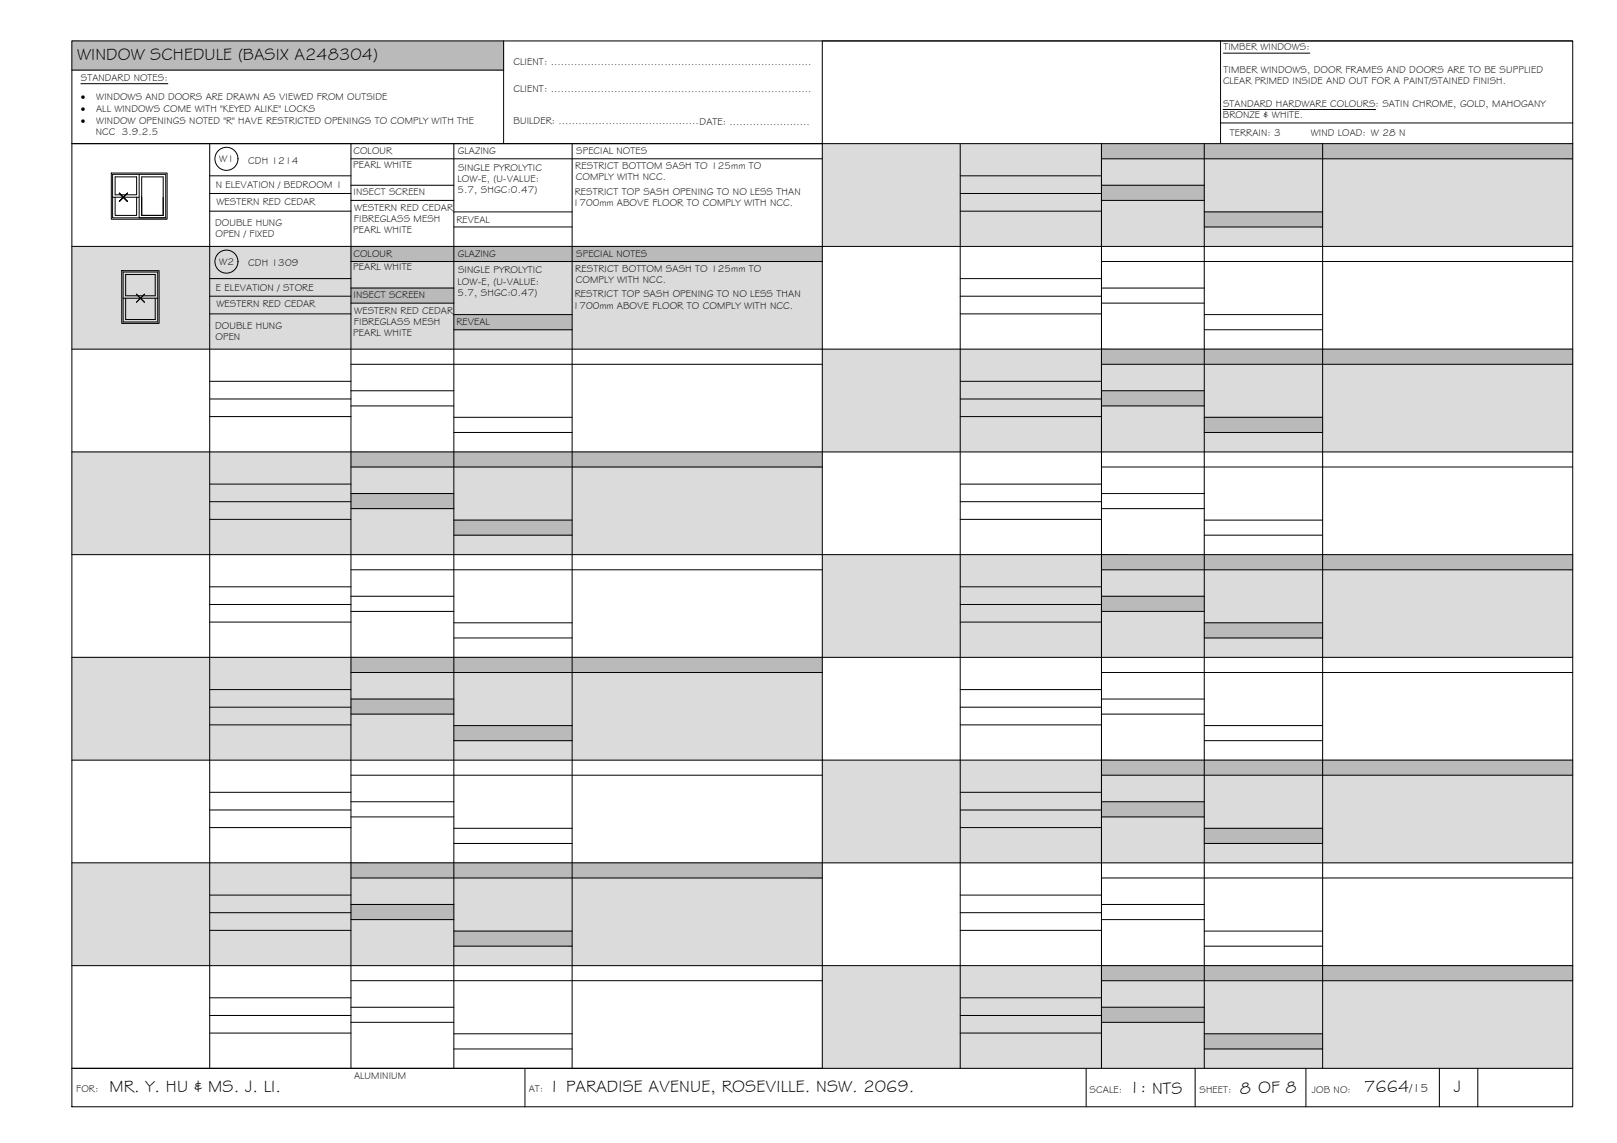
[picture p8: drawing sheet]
<svg xmlns="http://www.w3.org/2000/svg" width="420mm" height="297mm" viewBox="0 0 420 297" stroke-linecap="round" stroke-linejoin="round" font-family="sans-serif">
<!-- layer: WINDOW SCHEDULE HATCH -->
<g fill="#dbdbdb" stroke="#dbdbdb" stroke-width=".26">
<path d="M213.7 37.3l195 26.7v-26.7zM213.7 37.3l195 26.7h-195z"/>
<path d="M18.7 64l195 26.7v-26.7zM18.7 64l195 26.7h-195z"/>
<path d="M213.7 90.7l195 26.7v-26.7zM213.7 90.7l195 26.7h-195z"/>
<path d="M18.7 117.4l195 26.7v-26.7zM18.7 117.4l195 26.7h-195z"/>
<path d="M213.7 144.1l195 26.7v-26.7zM213.7 144.1l195 26.7h-195z"/>
<path d="M18.7 170.8l195 26.7v-26.7zM18.7 170.8l195 26.7h-195z"/>
<path d="M213.7 197.5l195 26.7v-26.7zM213.7 197.5l195 26.7h-195z"/>
<path d="M18.7 224.2l195 26.7v-26.7zM18.7 224.2l195 26.7h-195z"/>
<path d="M213.7 250.9l195 26.7v-26.7zM213.7 250.9l195 26.7h-195z"/>
</g>
<g fill="#bababa" stroke="#bababa" stroke-width=".26">
<path d="M18.7 10.6l112.2 7.6v-7.6zM18.7 10.6l112.2 7.6h-112.2z"/>
<path d="M286.2 37.3l122.5 4v-4zM286.2 37.3l122.5 4h-122.5z"/>
<path d="M286.2 48.1l26.7 4v-4zM286.2 48.1l26.7 4h-26.7z"/>
<path d="M312.9 55.1l30.8 3.9v-3.9zM312.9 55.1l30.8 3.9h-30.8z"/>
<path d="M91.2 64l122.5 4v-4zM91.2 64l122.5 4h-122.5z"/>
<path d="M91.2 74.9l26.7 3.9v-3.9zM91.2 74.9l26.7 3.9h-26.7z"/>
<path d="M117.9 81.8l30.8 3.9v-3.9zM117.9 81.8l30.8 3.9h-30.8z"/>
<path d="M286.2 90.7l122.5 4v-4zM286.2 90.7l122.5 4h-122.5z"/>
<path d="M286.2 101.6l26.7 3.9v-3.9zM286.2 101.6l26.7 3.9h-26.7z"/>
<path d="M312.9 108.5l30.8 3.9v-3.9zM312.9 108.5l30.8 3.9h-30.8z"/>
<path d="M91.2 117.4l122.5 4v-4zM91.2 117.4l122.5 4h-122.5z"/>
<path d="M91.2 128.3l26.7 3.9v-3.9zM91.2 128.3l26.7 3.9h-26.7z"/>
<path d="M117.9 135.2l30.8 3.9v-3.9zM117.9 135.2l30.8 3.9h-30.8z"/>
<path d="M286.2 144.1l122.5 4v-4zM286.2 144.1l122.5 4h-122.5z"/>
<path d="M286.2 155l26.7 3.9v-3.9zM286.2 155l26.7 3.9h-26.7z"/>
<path d="M312.9 161.9l30.8 3.9v-3.9zM312.9 161.9l30.8 3.9h-30.8z"/>
<path d="M91.2 170.8l122.5 4v-4zM91.2 170.8l122.5 4h-122.5z"/>
<path d="M91.2 181.6l26.7 4v-4zM91.2 181.6l26.7 4h-26.7z"/>
<path d="M117.9 188.6l30.8 3.9v-3.9zM117.9 188.6l30.8 3.9h-30.8z"/>
<path d="M286.2 197.5l122.5 4v-4zM286.2 197.5l122.5 4h-122.5z"/>
<path d="M286.2 208.4l26.7 3.9v-3.9zM286.2 208.4l26.7 3.9h-26.7z"/>
<path d="M312.9 215.3l30.8 3.9v-3.9zM312.9 215.3l30.8 3.9h-30.8z"/>
<path d="M91.2 224.2l122.5 4v-4zM91.2 224.2l122.5 4h-122.5z"/>
<path d="M91.2 235l26.7 4v-4zM91.2 235l26.7 4h-26.7z"/>
<path d="M117.9 242l30.8 3.9v-3.9zM117.9 242l30.8 3.9h-30.8z"/>
<path d="M286.2 250.9l122.5 4v-4zM286.2 250.9l122.5 4h-122.5z"/>
<path d="M286.2 261.8l26.7 3.9v-3.9zM286.2 261.8l26.7 3.9h-26.7z"/>
<path d="M312.9 268.7l30.8 3.9v-3.9zM312.9 268.7l30.8 3.9h-30.8z"/>
</g>
<!-- layer: BORDER -->
<g fill="none" stroke="#000" stroke-width=".26">
<path d="M18.7 10.6h390v277h-390zM18.7 18.2h112.2M130.9 10.6v26.7M317.1 10.6v26.7M408.7 10.6h-195v267M18.7 37.3h390M54.5 37.3v240.3M91.2 37.3v240.3M117.9 37.3v240.3M148.7 37.3v240.3M249.5 37.3v240.3M286.2 37.3v240.3"/>
<path d="M312.9 37.3v240.3M317.1 32h91.6M343.7 37.3v240.3M54.5 45.7h36.7M54.5 50.3h36.7M54.5 54.9h36.7M91.2 41.3h122.5M91.2 48.1h26.7M91.2 52.1h26.7M117.9 55.1h30.8M117.9 59h30.8M249.5 45.7h36.7"/>
<path d="M249.5 50.3h36.7M249.5 54.9h36.7M286.2 41.3h122.5M286.2 48.1h26.7M286.2 52.1h26.7M312.9 55.1h30.8M312.9 59h30.8M18.7 64h390M54.5 72.4h36.7M54.5 77h36.7M91.2 68h122.5M91.2 74.9h26.7"/>
<path d="M91.2 78.8h26.7M249.5 72.4h36.7M249.5 77h36.7M286.2 68h122.5M286.2 74.9h26.7M286.2 78.8h26.7M18.7 90.7h390M54.5 81.6h36.7M54.5 99.1h36.7M91.2 94.7h122.5M117.9 81.8h30.8M117.9 85.7h30.8"/>
<path d="M249.5 81.6h36.7M249.5 99.1h36.7M286.2 94.7h122.5M312.9 81.8h30.8M312.9 85.7h30.8M18.7 117.4h390M54.5 103.7h36.7M54.5 108.3h36.7M91.2 101.6h26.7M91.2 105.5h26.7M117.9 108.5h30.8M117.9 112.4h30.8"/>
<path d="M249.5 103.7h36.7M249.5 108.3h36.7M286.2 101.6h26.7M286.2 105.5h26.7M312.9 108.5h30.8M312.9 112.4h30.8M54.5 125.8h36.7M54.5 130.4h36.7M54.5 135h36.7M91.2 121.4h122.5M91.2 128.3h26.7M91.2 132.2h26.7"/>
<path d="M117.9 135.2h30.8M117.9 139.1h30.8M249.5 125.8h36.7M249.5 130.4h36.7M249.5 135h36.7M286.2 121.4h122.5M286.2 128.3h26.7M286.2 132.2h26.7M312.9 135.2h30.8M312.9 139.1h30.8M18.7 144.1h390M54.5 152.5h36.7"/>
<path d="M54.5 157.1h36.7M91.2 148.1h122.5M91.2 155h26.7M91.2 158.9h26.7M249.5 152.5h36.7M249.5 157.1h36.7M286.2 148.1h122.5M286.2 155h26.7M286.2 158.9h26.7M18.7 170.8h390M54.5 161.7h36.7M54.5 179.2h36.7"/>
<path d="M91.2 174.8h122.5M117.9 161.9h30.8M117.9 165.8h30.8M249.5 161.7h36.7M249.5 179.2h36.7M286.2 174.8h122.5M312.9 161.9h30.8M312.9 165.8h30.8M18.7 197.5h390M54.5 183.8h36.7M54.5 188.4h36.7M91.2 181.7h26.7"/>
<path d="M91.2 185.6h26.7M117.9 188.6h30.8M117.9 192.5h30.8M249.5 183.8h36.7M249.5 188.4h36.7M286.2 181.7h26.7M286.2 185.6h26.7M312.9 188.6h30.8M312.9 192.5h30.8M54.5 205.9h36.7M54.5 210.5h36.7M54.5 215.1h36.7"/>
<path d="M91.2 201.5h122.5M91.2 208.4h26.7M91.2 212.3h26.7M117.9 215.3h30.8M117.9 219.2h30.8M249.5 205.9h36.7M249.5 210.5h36.7M249.5 215.1h36.7M286.2 201.5h122.5M286.2 208.4h26.7M286.2 212.3h26.7M312.9 215.3h30.8"/>
<path d="M312.9 219.2h30.8M18.7 224.2h390M54.5 232.6h36.7M54.5 237.2h36.7M91.2 228.2h122.5M91.2 235h26.7M91.2 239h26.7M249.5 232.6h36.7M249.5 237.2h36.7M286.2 228.2h122.5M286.2 235h26.7M286.2 239h26.7"/>
<path d="M18.7 250.9h390M54.5 241.8h36.7M54.5 259.3h36.7M91.2 254.9h122.5M117.9 242h30.8M117.9 245.9h30.8M249.5 241.8h36.7M249.5 259.3h36.7M286.2 254.9h122.5M312.9 242h30.8M312.9 245.9h30.8M18.7 277.6h390"/>
<path d="M54.5 263.9h36.7M54.5 268.5h36.7M91.2 261.8h26.7M91.2 265.7h26.7M117.9 268.7h30.8M117.9 272.6h30.8M136.4 277.6v10M249.5 263.9h36.7M249.5 268.5h36.7M282.2 277.6v10M286.2 261.8h26.7M286.2 265.7h26.7"/>
<path d="M310.5 277.6v10M312.9 268.7h30.8M312.9 272.6h30.8M339.3 277.6v10M374 277.6v10M384 277.6v10"/>
</g>
<!-- layer: TEXT -->
<path d="M317.9 13.8h22.4M21 21.8h22.6M317.8 28.5h39.6" fill="none" stroke="#000" stroke-width=".26"/>
<!-- layer: WINDOWS -->
<g fill="none" stroke="#000" stroke-width=".26">
<path d="M29.3 45.3h13.8v11.3h-13.8zM29.3 51.3h6.9M29.9 51.3v4.7h5.6v-4.7M29.9 46h5.6v4.6h-5.6zM31 50.2l2.1 2.1M33.1 50.2l-2.1 2.1 2.1-2.1M33.1 50.2l-2.1 2.1M36.2 45.3v11.3h6.9M36.8 51.3v4.7v-10h5.6v10h-5.6h5.6v-4.7M32 70.7h9v13h-9zM32 77.5h9M32.6 71.3h7.7v5.6h-7.7z"/>
<path d="M32.6 77.5v5.5h7.7v-5.5M35.4 76.4l2.2 2.2M37.6 76.4l-2.2 2.2"/>
<circle cx="58.8" cy="41.3" r="3"/>
<circle cx="58.8" cy="68" r="3"/>
</g>
<!-- layer: NEWWORK -->
<path d="M28.9 45h14.5v12h-14.5zM31.6 70.3h9.7v13.7h-9.7z" fill="none" stroke="#000" stroke-width=".26"/>
<g font-size="4.5">
<text x="20" y="15.6">WINDOW SCHEDULE (BASIX A248304)</text>
<text x="28.5" y="283.7">MR. Y. HU &amp; MS. J. LI.</text>
<text x="142.6" y="283.7">1 PARADISE AVENUE, ROSEVILLE. NSW. 2069.</text>
<text x="293.4" y="284">1: NTS</text>
<text x="322.2" y="284.2">8 OF 8</text>
<text x="354.5" y="283.8">7664</text>
<text x="377.7" y="283.8">J</text>
</g>
<text font-size="3.2" x="366.3" y="283.8">/15</text>
<g font-size="2.6">
<text x="133.4" y="16.9">CLIENT: ..............................................................................</text>
<text x="317.9" y="13.1">TIMBER WINDOWS:</text>
<text x="21" y="21.1">STANDARD NOTES:</text>
<text x="317.8" y="21.9">CLEAR PRIMED INSIDE AND OUT FOR A PAINT/STAINED FINISH.</text>
<text x="317.9" y="19">TIMBER WINDOWS, DOOR FRAMES AND DOORS ARE TO BE SUPPLIED</text>
<text x="21" y="26.1">·</text>
<text x="21" y="29.1">·</text>
<text x="25" y="29.1">ALL WINDOWS COME WITH &quot;KEYED ALIKE&quot; LOCKS</text>
<text x="25" y="26.1">WINDOWS AND DOORS ARE DRAWN AS VIEWED FROM OUTSIDE</text>
<text x="133.4" y="24">CLIENT: ..............................................................................</text>
<text x="317.8" y="27.7">STANDARD HARDWARE COLOURS: SATIN CHROME, GOLD, MAHOGANY</text>
<text x="21" y="32.1">·</text>
<text x="24.9" y="35.1">NCC 3.9.2.5</text>
<text x="25" y="32.1">WINDOW OPENINGS NOTED &quot;R&quot; HAVE RESTRICTED OPENINGS TO COMPLY WITH THE</text>
<text x="133.4" y="32.3">BUILDER: ..........................................DATE: ........................</text>
<text x="317.7" y="30.7">BRONZE &amp; WHITE.</text>
<text x="319.6" y="35.4">TERRAIN: 3</text>
<text x="340.6" y="35.4">WIND LOAD: W 28 N</text>
<text x="91.8" y="40.1">COLOUR</text>
<text x="119" y="40.1">GLAZING</text>
<text x="149.7" y="40.1">SPECIAL NOTES</text>
<text x="57" y="42.1">W1</text>
<text x="64.5" y="42.6">CDH 1214</text>
<text x="91.8" y="43.5">PEARL WHITE</text>
<text x="118.9" y="47.2">LOW-E, (U-VALUE:</text>
<text x="119" y="44.3">SINGLE PYROLYTIC</text>
<text x="149.5" y="43.9">RESTRICT BOTTOM SASH TO 125mm TO</text>
<text x="149.6" y="46.8">COMPLY WITH NCC.</text>
<text x="56.1" y="49">N ELEVATION / BEDROOM 1</text>
<text x="56.2" y="53.2">WESTERN RED CEDAR</text>
<text x="91.8" y="50.7">INSECT SCREEN</text>
<text x="118.9" y="50.2">5.7, SHGC:0.47)</text>
<text x="148.8" y="53.5">1700mm ABOVE FLOOR TO COMPLY WITH NCC.</text>
<text x="149.4" y="50.6">RESTRICT TOP SASH OPENING TO NO LESS THAN</text>
<text x="55.9" y="58.7">DOUBLE HUNG</text>
<text x="92" y="57.7">FIBREGLASS MESH</text>
<text x="92" y="54.8">WESTERN RED CEDAR</text>
<text x="118.6" y="57.9">REVEAL</text>
<text x="56" y="61.6">OPEN / FIXED</text>
<text x="91.8" y="60.7">PEARL WHITE</text>
<text x="57" y="68.8">W2</text>
<text x="64.5" y="69.3">CDH 1309</text>
<text x="91.8" y="70.3">PEARL WHITE</text>
<text x="91.8" y="66.8">COLOUR</text>
<text x="119" y="66.9">GLAZING</text>
<text x="119" y="71">SINGLE PYROLYTIC</text>
<text x="149.5" y="70.6">RESTRICT BOTTOM SASH TO 125mm TO</text>
<text x="149.7" y="66.9">SPECIAL NOTES</text>
<text x="56.1" y="75.7">E ELEVATION / STORE</text>
<text x="91.8" y="77.4">INSECT SCREEN</text>
<text x="118.9" y="73.9">LOW-E, (U-VALUE:</text>
<text x="118.9" y="76.9">5.7, SHGC:0.47)</text>
<text x="149.4" y="77.3">RESTRICT TOP SASH OPENING TO NO LESS THAN</text>
<text x="149.6" y="73.5">COMPLY WITH NCC.</text>
<text x="56.2" y="79.9">WESTERN RED CEDAR</text>
<text x="92" y="81.5">WESTERN RED CEDAR</text>
<text x="148.8" y="80.2">1700mm ABOVE FLOOR TO COMPLY WITH NCC.</text>
<text x="55.9" y="85.5">DOUBLE HUNG</text>
<text x="56" y="88.4">OPEN</text>
<text x="91.8" y="87.4">PEARL WHITE</text>
<text x="92" y="84.4">FIBREGLASS MESH</text>
<text x="118.6" y="84.6">REVEAL</text>
<text x="92" y="280.4">ALUMINIUM</text>
<text x="19.8" y="283.8">FOR:</text>
<text x="137.4" y="283.7">AT:</text>
<text x="283.1" y="284">SCALE:</text>
<text x="311.7" y="284">SHEET:</text>
<text x="340.9" y="284">JOB NO:</text>
</g>
</svg>
